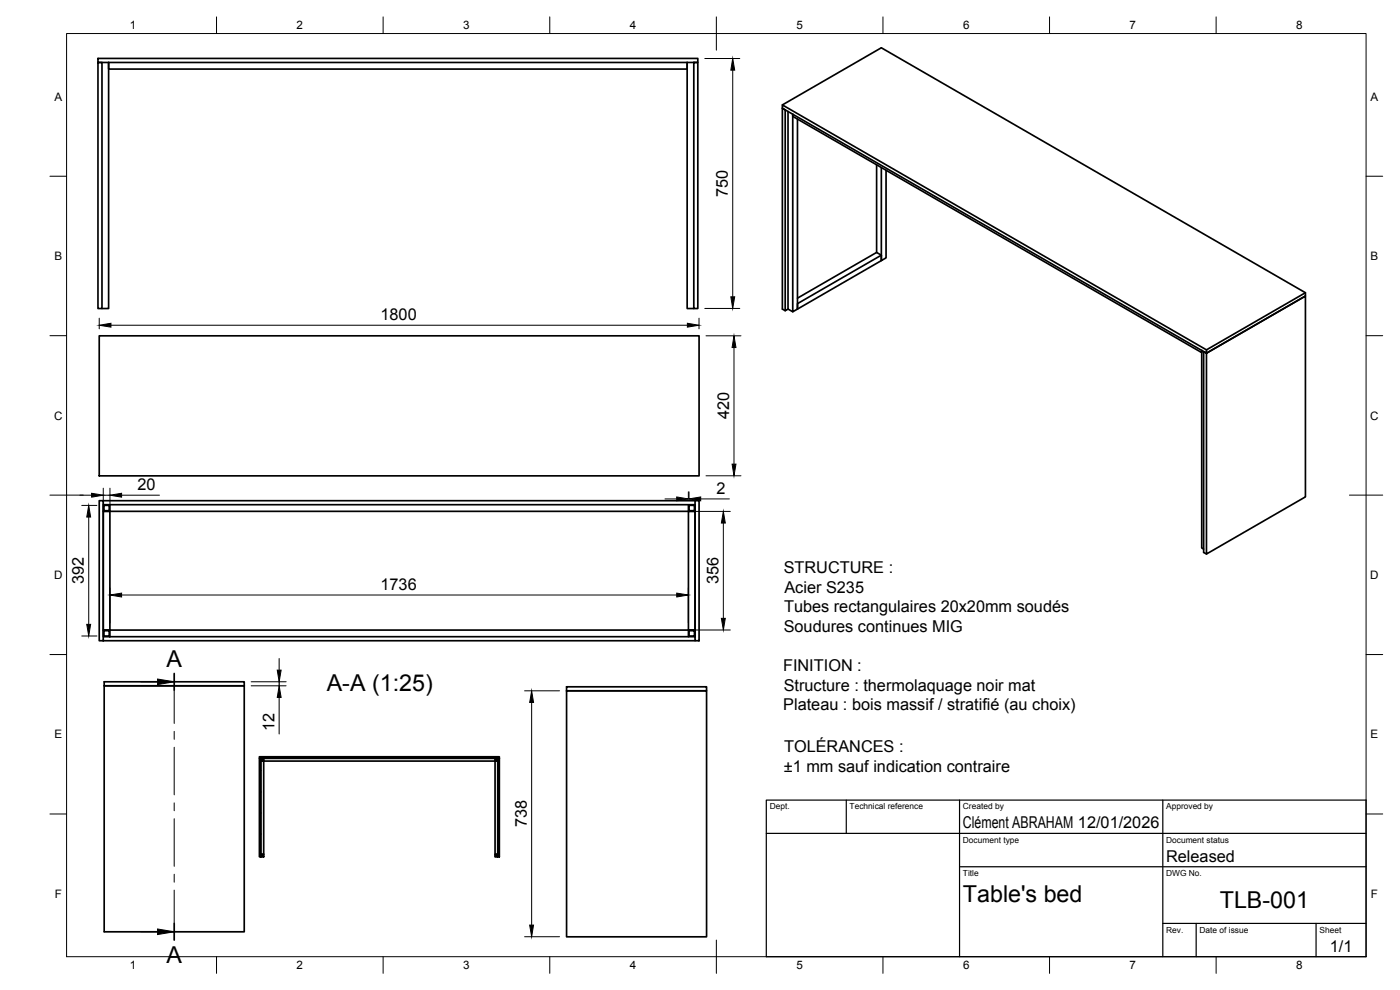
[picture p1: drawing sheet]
<svg xmlns="http://www.w3.org/2000/svg" width="420mm" height="297mm" viewBox="0 0 420 297" stroke-linecap="round" stroke-linejoin="round" font-family="sans-serif">
<!-- layer: Visible -->
<g fill="none" stroke="#000" stroke-width=".51">
<path d="M29.4 17.5h180v1.2h-180zM29.4 18.7h1.2v73.9h-1.2zM208.2 18.7h1.2v73.9h-1.2zM234.8 31.5l29.7-17.2 127.3 73.5v1l-29.7 17.2M236.5 33.5v59.2l1.4 .8M239.3 35.7v57l-1.4 .8v-59.2v.6l122.8 70.9v-.7v59.3l.5 .3M263.1 49.5v26.2M264.5 50.3v27.9l1.4-.8v-26.3M263.1 75.7l1.4 .9v1.6l-25.2 14.5v-1.6l25.2-14.5M263.1 75.7l-23.8 13.8M30.6 92.6h2v-73.9v2h173.6v-2v73.9h2M236.5 92.7l-.9 .5v-60.2l-.8-.5v60.2l.8 .5"/>
<path d="M391.8 87.8l-29.7 17.2v1l-127.3-73.5v-1l127.3 73.5M29.8 100.8h180v42h-180zM362.1 106l29.7-17.2v60.3l-29.7 17.1zM362.1 106l-.9-.5v60.2l.9 .5M29.8 150.2h1.2v42h-1.2zM31 151.4h2v2h-2zM31 153.4h2v35.6h-2zM31 150.2h177.6M31.2 151.6h1.6v1.6h-1.6zM33 153.4h173.6M33 151.4h173.6M206.6 151.4h2v2h-2z"/>
<path d="M206.6 153.4h2v35.6h-2zM206.8 151.6h1.6v1.6h-1.6zM208.6 150.2h1.2v42h-1.2zM31 189h2v2h-2zM31 192.2h177.6M31.2 189.2h1.6v1.6h-1.6zM33 191h173.6M33 189h173.6M206.6 189h2v2h-2zM206.8 189.2h1.6v1.6h-1.6zM31.3 204.6v1.2h42v73.8h-42v-73.8h42v-1.2zM170 206.1h42v1.2h-42z"/>
<path d="M170 207.3h42v73.8h-42zM77.9 227.1h72v.4h-72zM77.9 227.5h.4v29.6h-.4zM78.3 227.5h.8v.9h-.8zM78.4 227.6h.7v.7h-.7zM79.1 228.4h69.5v27.9M79.1 228.4v27.9M148.6 227.5h.8v.9h-.8zM148.7 227.6h.6v.7h-.6zM149.4 227.5h.5v29.6h-.5zM78.3 256.3h.8v.8h-.8zM78.4 256.4h.7v.6h-.7z"/>
<path d="M148.6 256.3h.8v.8h-.8zM148.7 256.4h.6v.6h-.6z"/>
</g>
<!-- layer: BORDER -->
<g fill="none" stroke="#000" stroke-width=".3">
<path d="M20 10.1h390v276.9h-390zM65 5.1v5M115 5.1v5M165 5.1v5M215 5.1v10M265 5.1v5M315 5.1v5M365 5.1v5M15 52.9h5M410 52.9h5M15 100.7h5M410 100.7h5"/>
<path d="M15 148.6h10M405 148.6h10M15 196.4h5M410 196.4h5M15 244.2h5M410 244.2h5M65 287v5M115 287v5M165 287v5M215 282.1v9.9M265 287v5M315 287v5"/>
<path d="M365 287v5"/>
</g>
<!-- layer: TITLEBLOCK -->
<path d="M230 240.1h180v46.9h-180zM230 250h180M254 240.1v9.9M288 240.1v46.9M349 240.1v46.9M288 260.1h122M349 277.1h61M359 277.1v9.9M395 277.1v9.9" fill="none" stroke="#000" stroke-width=".36"/>
<!-- layer: FD_Dimensions -->
<g fill="none" stroke="#000" stroke-width=".3">
<path d="M211.5 17.6h10.5M219.9 21v68.1M29.8 95.5v3.2M33.3 97.6h173M209.8 95.5v3.2M211.5 92.5h10.5M211.9 100.8h10.5M220.3 104.3v35M24 148.6h3.5M24.5 151.6h4.6M26.6 155.1v32.2M31 146.5v4.8"/>
<path d="M31 148.6h2M33 146.5v4.8M36.5 148.6h11.4M199.6 149.7h3.5M206.6 147.6v1.7M206.6 149.7h.2M206.8 147.6v1.9M208.7 153.4h10.5M210.3 149.7h8.6M211.9 142.8h10.5M217.1 156.9v28.6M33 176.4v10.5"/>
<path d="M36.5 178.5h166.6M206.6 176.4v10.5M24.5 190.8h4.6M83.8 197.6v3.5M208.7 189h10.5M75.4 204.6h10.5M75.4 205.8h10.5M83.8 204.6v1.2M83.8 209.3v10.9M157.4 207.3h10.5M159.6 210.8v66.8M157.4 281.1h10.5"/>
</g>
<g fill="#000" stroke="#000" stroke-width=".3">
<path d="M219.9 17.6l.6 3.4h-1.2zM29.8 97.6l3.5-.6v1.2zM206.3 97l3.5 .6-3.5 .6zM219.3 89.1h1.2l-.6 3.4zM220.3 100.8l.6 3.5h-1.2zM219.7 139.3h1.2l-.6 3.5zM26.6 151.6l.6 3.5h-1.2zM27.5 148l3.5 .6-3.5 .6zM33 148.6l3.5-.6v1.2zM203.1 149.1l3.5 .6-3.5 .6zM206.8 149.7l3.5-.6v1.2zM217.1 153.4l.6 3.5h-1.2z"/>
<path d="M33 178.5l3.5-.5v1.1zM203.1 178l3.5 .5-3.5 .6zM26 187.3h1.2l-.6 3.5zM216.5 185.5h1.2l-.6 3.5zM83.2 201.1h1.2l-.6 3.5zM83.8 205.8l.6 3.5h-1.2zM159.6 207.3l.5 3.5h-1.1zM159 277.6h1.1l-.5 3.5z"/>
</g>
<!-- layer: Hatching -->
<g fill="none" stroke="#000" stroke-width=".3">
<path d="M78.3 231.2l-.4 .8M78.3 237.5l-.4 .9M79 227.1l-.5 .4M83.4 227.1l-.4 .4M87.9 227.1l-.4 .4M92.4 227.1l-.5 .4M96.9 227.1l-.5 .4M101.4 227.1l-.5 .4M105.9 227.1l-.5 .4M110.4 227.1l-.5 .4M114.9 227.1l-.5 .4M119.4 227.1l-.5 .4"/>
<path d="M123.8 227.1l-.4 .4M128.3 227.1l-.4 .4M132.8 227.1l-.4 .4M137.3 227.1l-.5 .4M141.8 227.1l-.5 .4M146.3 227.1l-.5 .4M149.4 239.9l.5 .5M149.4 235.4l.5 .5M149.4 230.9l.5 .5M78.3 243.9l-.4 .8M78.3 250.2l-.4 .9M78.3 256.6l-.2 .5"/>
<path d="M149.4 253.4l.5 .4M149.4 248.9l.5 .5M149.4 244.4l.5 .5"/>
</g>
<!-- layer: Section Lines -->
<path d="M52.3 202.1v5M52.3 277.1v5" fill="none" stroke="#000" stroke-width=".51"/>
<path d="M42.3 204.6h5M52.3 207.1v10M52.3 219.4v2.4M52.3 224.2v14.3M52.3 240.9v2.4M52.3 245.6v14.3M42.3 279.6h5M52.3 262.3v2.4M52.3 267.1v10" fill="none" stroke="#000" stroke-width=".3"/>
<path d="M47.3 203.7l5 .9-5 .8zM47.3 278.7l5 .9-5 .8z" fill="#000" stroke="#000" stroke-width=".3"/>
<g font-size="7">
<text x="50" y="200.1">A</text>
<text x="98.1" y="207.4">A-A (1:25)</text>
<text x="289" y="270.6">Table's bed</text>
<text x="366.1" y="272.3">TLB-001</text>
<text x="50" y="289.1">A</text>
</g>
<g font-size="4.9">
<text x="218.5" y="59.1" transform="rotate(-90 218.5 59.1)">750</text>
<text x="114.2" y="96.1">1800</text>
<text x="218.8" y="125.8" transform="rotate(-90 218.8 125.8)">420</text>
<text x="41.3" y="147.1">20</text>
<text x="215" y="148.3">2</text>
<text x="235.2" y="171.9">STRUCTURE :</text>
<text x="25.2" y="175.3" transform="rotate(-90 25.2 175.3)">392</text>
<text x="114.2" y="177.1">1736</text>
<text x="215.6" y="175.3" transform="rotate(-90 215.6 175.3)">356</text>
<text x="235.4" y="177.8">Acier S235</text>
<text x="235.3" y="183.7">Tubes rectangulaires 20x20mm soudés</text>
<text x="235.2" y="189.6">Soudures continues MIG</text>
<text x="235" y="201.3">FINITION :</text>
<text x="235.2" y="207.2">Structure : thermolaquage noir mat</text>
<text x="235.1" y="213.1">Plateau : bois massif / stratifié (au choix)</text>
<text x="82.4" y="219.4" transform="rotate(-90 82.4 219.4)">12</text>
<text x="235.3" y="225.6">TOLÉRANCES :</text>
<text x="235.2" y="231.5">±1 mm sauf indication contraire</text>
<text x="158.1" y="248.2" transform="rotate(-90 158.1 248.2)">738</text>
<text x="289" y="248.5">Clément ABRAHAM 12/01/2026</text>
<text x="350" y="258.6">Released</text>
<text x="399.1" y="285.7">1/1</text>
</g>
<g font-size="3.5">
<text x="39" y="8.8">1</text>
<text x="89" y="8.8">2</text>
<text x="139" y="8.8">3</text>
<text x="189" y="8.8">4</text>
<text x="239" y="8.8">5</text>
<text x="289" y="8.8">6</text>
<text x="339" y="8.8">7</text>
<text x="389" y="8.8">8</text>
<text x="16.3" y="30.2">A</text>
<text x="411.3" y="30.2">A</text>
<text x="16.3" y="78">B</text>
<text x="411.3" y="78">B</text>
<text x="16.2" y="125.9">C</text>
<text x="411.2" y="125.9">C</text>
<text x="16.2" y="173.7">D</text>
<text x="411.2" y="173.7">D</text>
<text x="16.3" y="221.6">E</text>
<text x="411.3" y="221.6">E</text>
<text x="16.4" y="269.4">F</text>
<text x="411.4" y="269.4">F</text>
<text x="39" y="290.8">1</text>
<text x="89" y="290.8">2</text>
<text x="139" y="290.8">3</text>
<text x="189" y="290.8">4</text>
<text x="239" y="290.8">5</text>
<text x="289" y="290.8">6</text>
<text x="339" y="290.8">7</text>
<text x="389" y="290.8">8</text>
</g>
<g font-size="2.5">
<text x="231" y="242.9">Dept.</text>
<text x="255" y="242.9">Technical reference</text>
<text x="289" y="242.9">Created by</text>
<text x="350" y="242.9">Approved by</text>
<text x="289" y="252.8">Document type</text>
<text x="350" y="252.8">Document status</text>
<text x="289" y="262.9">Title</text>
<text x="350" y="262.9">DWG No.</text>
<text x="350" y="279.9">Rev.</text>
<text x="360" y="279.9">Date of issue</text>
<text x="396" y="279.9">Sheet</text>
</g>
</svg>
